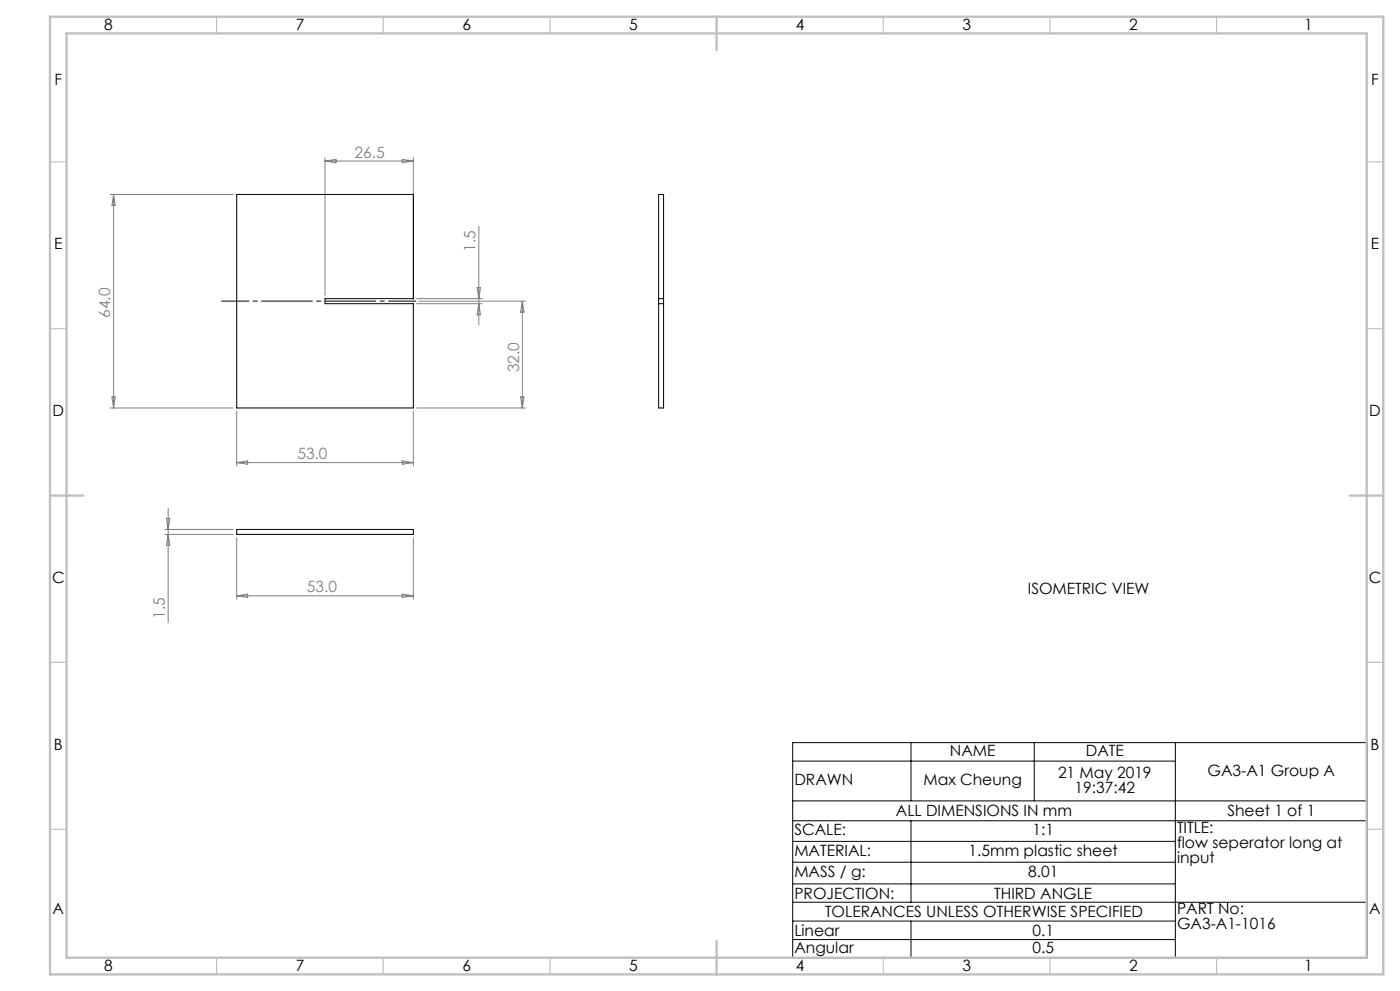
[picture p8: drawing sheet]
<svg xmlns="http://www.w3.org/2000/svg" width="420mm" height="297mm" viewBox="0 0 420 297" stroke-linecap="round" stroke-linejoin="round" font-family="sans-serif">
<g fill="none" stroke="#000" stroke-width=".3">
<path d="M71 58.3h53v31.2h-26.5v1.5h26.5v31.3h-53zM197.6 58.3h1.5v64h-1.5zM197.6 89.5h1.5M197.6 91h1.5M71 158.7h53v1.5h-53zM237.8 222.6h172.4v64.5h-172.4zM237.8 228.1h114.8M273.3 222.6v17.4M310.3 222.6v17.4M352.6 222.6v64.5M237.8 240h172.4M237.8 246h172.4"/>
<path d="M237.8 252.2h114.8M237.8 258.4h114.8M273.3 246v24.4M237.8 264.9h114.8M237.8 270.4h172.4M237.8 276h114.8M273.3 276v11.1M237.8 281.6h114.8"/>
</g>
<path d="M66.5 90.2h58.2" fill="none" stroke="#000" stroke-width=".3" stroke-dasharray="15.2 1.3 1.3 1.3" stroke-dashoffset="7.1"/>
<g fill="none" stroke="#c0c0c0" stroke-width=".35">
<path d="M65 5v5M115 5v5M165 5v5M265 5v5M315 5v5M365 5v5M15 48.5h5M410 48.5h5M15 98.5h5M410 98.5h5M15 198.5h5M410 198.5h5"/>
<path d="M15 248.5h5M410 248.5h5M65 287v5M115 287v5M165 287v5M265 287v5M315 287v5M365 287v5"/>
</g>
<path d="M15 5h400v287h-400zM20 10h390v277h-390zM215 5v10M15 148.5h10M405 148.5h10M215 282v10" fill="none" stroke="#c0c0c0" stroke-width=".7"/>
<g fill="none" stroke="#808080" stroke-width=".3">
<path d="M33.1 58.3h36.9M34.1 58.3v64M34.1 58.3l.5 3.3h-1zM97.5 47.3v41.2M97.5 48.3h26.5M97.5 48.3l3.3-.5v1zM120.7 47.8l3.3 .5-3.3 .5zM124 47.3v42.7M143.7 67.8v29.6M125 91h19.6M125 89.5h19.6M125.7 90.3h32"/>
<path d="M143.1 86.2h1l-.4 3.3zM143.7 91l.4 3.3h-1zM156.7 90.3v32M156.7 90.3l.5 3.3h-1zM33.6 119h1l-.5 3.3zM156.2 119h1l-.5 3.3zM33.1 122.3h36.9M71 123.3v16.3M71 138.6h53M71 138.6l3.3-.5v1zM120.7 138.1l3.3 .5-3.3 .5zM124 123.3v16.3"/>
<path d="M125 122.3h32.7M49.5 158.7h20.5M49.9 155.4h1l-.5 3.3zM50.4 152.3v34.4M49.5 160.2h20.5M50.4 160.2l.5 3.3h-1zM71 161.2v18.4M71 178.6l3.3-.6v1.1zM71 178.6h53M120.7 178l3.3 .6-3.3 .5zM124 161.2v18.4"/>
</g>
<g font-size="4.7">
<text x="31.2" y="9">8</text>
<text x="88.7" y="9">7</text>
<text x="138.7" y="9">6</text>
<text x="188.7" y="9">5</text>
<text x="238.7" y="9">4</text>
<text x="288.7" y="9">3</text>
<text x="338.7" y="9">2</text>
<text x="391.2" y="9">1</text>
<text x="16.4" y="25.5">F</text>
<text x="411.4" y="25.5">F</text>
<text x="16.2" y="74.7">E</text>
<text x="411.2" y="74.7">E</text>
<text x="15.8" y="124.8">D</text>
<text x="410.8" y="124.8">D</text>
<text x="15.6" y="174.8">C</text>
<text x="308.3" y="178.1">ISOMETRIC VIEW</text>
<text x="410.6" y="174.8">C</text>
<text x="16.2" y="224.7">B</text>
<text x="285" y="226.6">NAME</text>
<text x="325.7" y="226.6">DATE</text>
<text x="411.2" y="224.7">B</text>
<text x="317.4" y="233">21 May 2019</text>
<text x="362.3" y="232.5">GA3-A1 Group A</text>
<text x="238.3" y="235.3">DRAWN</text>
<text x="277" y="235.3">Max Cheung</text>
<text x="322.4" y="237.6">19:37:42</text>
<text x="268.8" y="244.7">ALL DIMENSIONS IN mm</text>
<text x="368.2" y="244.7">Sheet 1 of 1</text>
<text x="238.3" y="250.3">SCALE:</text>
<text x="309.7" y="250.3">1:1</text>
<text x="353.1" y="249.5">TITLE:</text>
<text x="238.3" y="256.5">MATERIAL:</text>
<text x="290.6" y="256.5">1.5mm plastic sheet</text>
<text x="353.1" y="254">flow seperator long at</text>
<text x="238.3" y="262.9">MASS / g:</text>
<text x="308.4" y="262.9">8.01</text>
<text x="353.1" y="258.6">input</text>
<text x="238.3" y="269.3">PROJECTION:</text>
<text x="298.2" y="269.3">THIRD ANGLE</text>
<text x="15.8" y="274">A</text>
<text x="247.5" y="274.9">TOLERANCES UNLESS OTHERWISE SPECIFIED</text>
<text x="353.1" y="273.9">PART No:</text>
<text x="410.8" y="274">A</text>
<text x="238.3" y="280.5">Linear</text>
<text x="309.7" y="280.5">0.1</text>
<text x="353.1" y="278.5">GA3-A1-1016</text>
<text x="238.3" y="285.6">Angular</text>
<text x="309.7" y="285.6">0.5</text>
<text x="31.2" y="291">8</text>
<text x="88.7" y="291">7</text>
<text x="138.7" y="291">6</text>
<text x="188.7" y="291">5</text>
<text x="238.7" y="291">4</text>
<text x="288.7" y="291">3</text>
<text x="338.7" y="291">2</text>
<text x="391.2" y="291">1</text>
</g>
<g font-size="4.7" fill="#808080">
<text x="106.3" y="47.2">26.5</text>
<text x="142.6" y="75.6" transform="rotate(-90 142.6 75.6)">1.5</text>
<text x="33.1" y="95.3" transform="rotate(-90 33.1 95.3)">64.0</text>
<text x="155.7" y="111.5" transform="rotate(-90 155.7 111.5)">32.0</text>
<text x="89.2" y="137.6">53.0</text>
<text x="92.1" y="177.5">53.0</text>
<text x="49.4" y="185.4" transform="rotate(-90 49.4 185.4)">1.5</text>
</g>
</svg>
